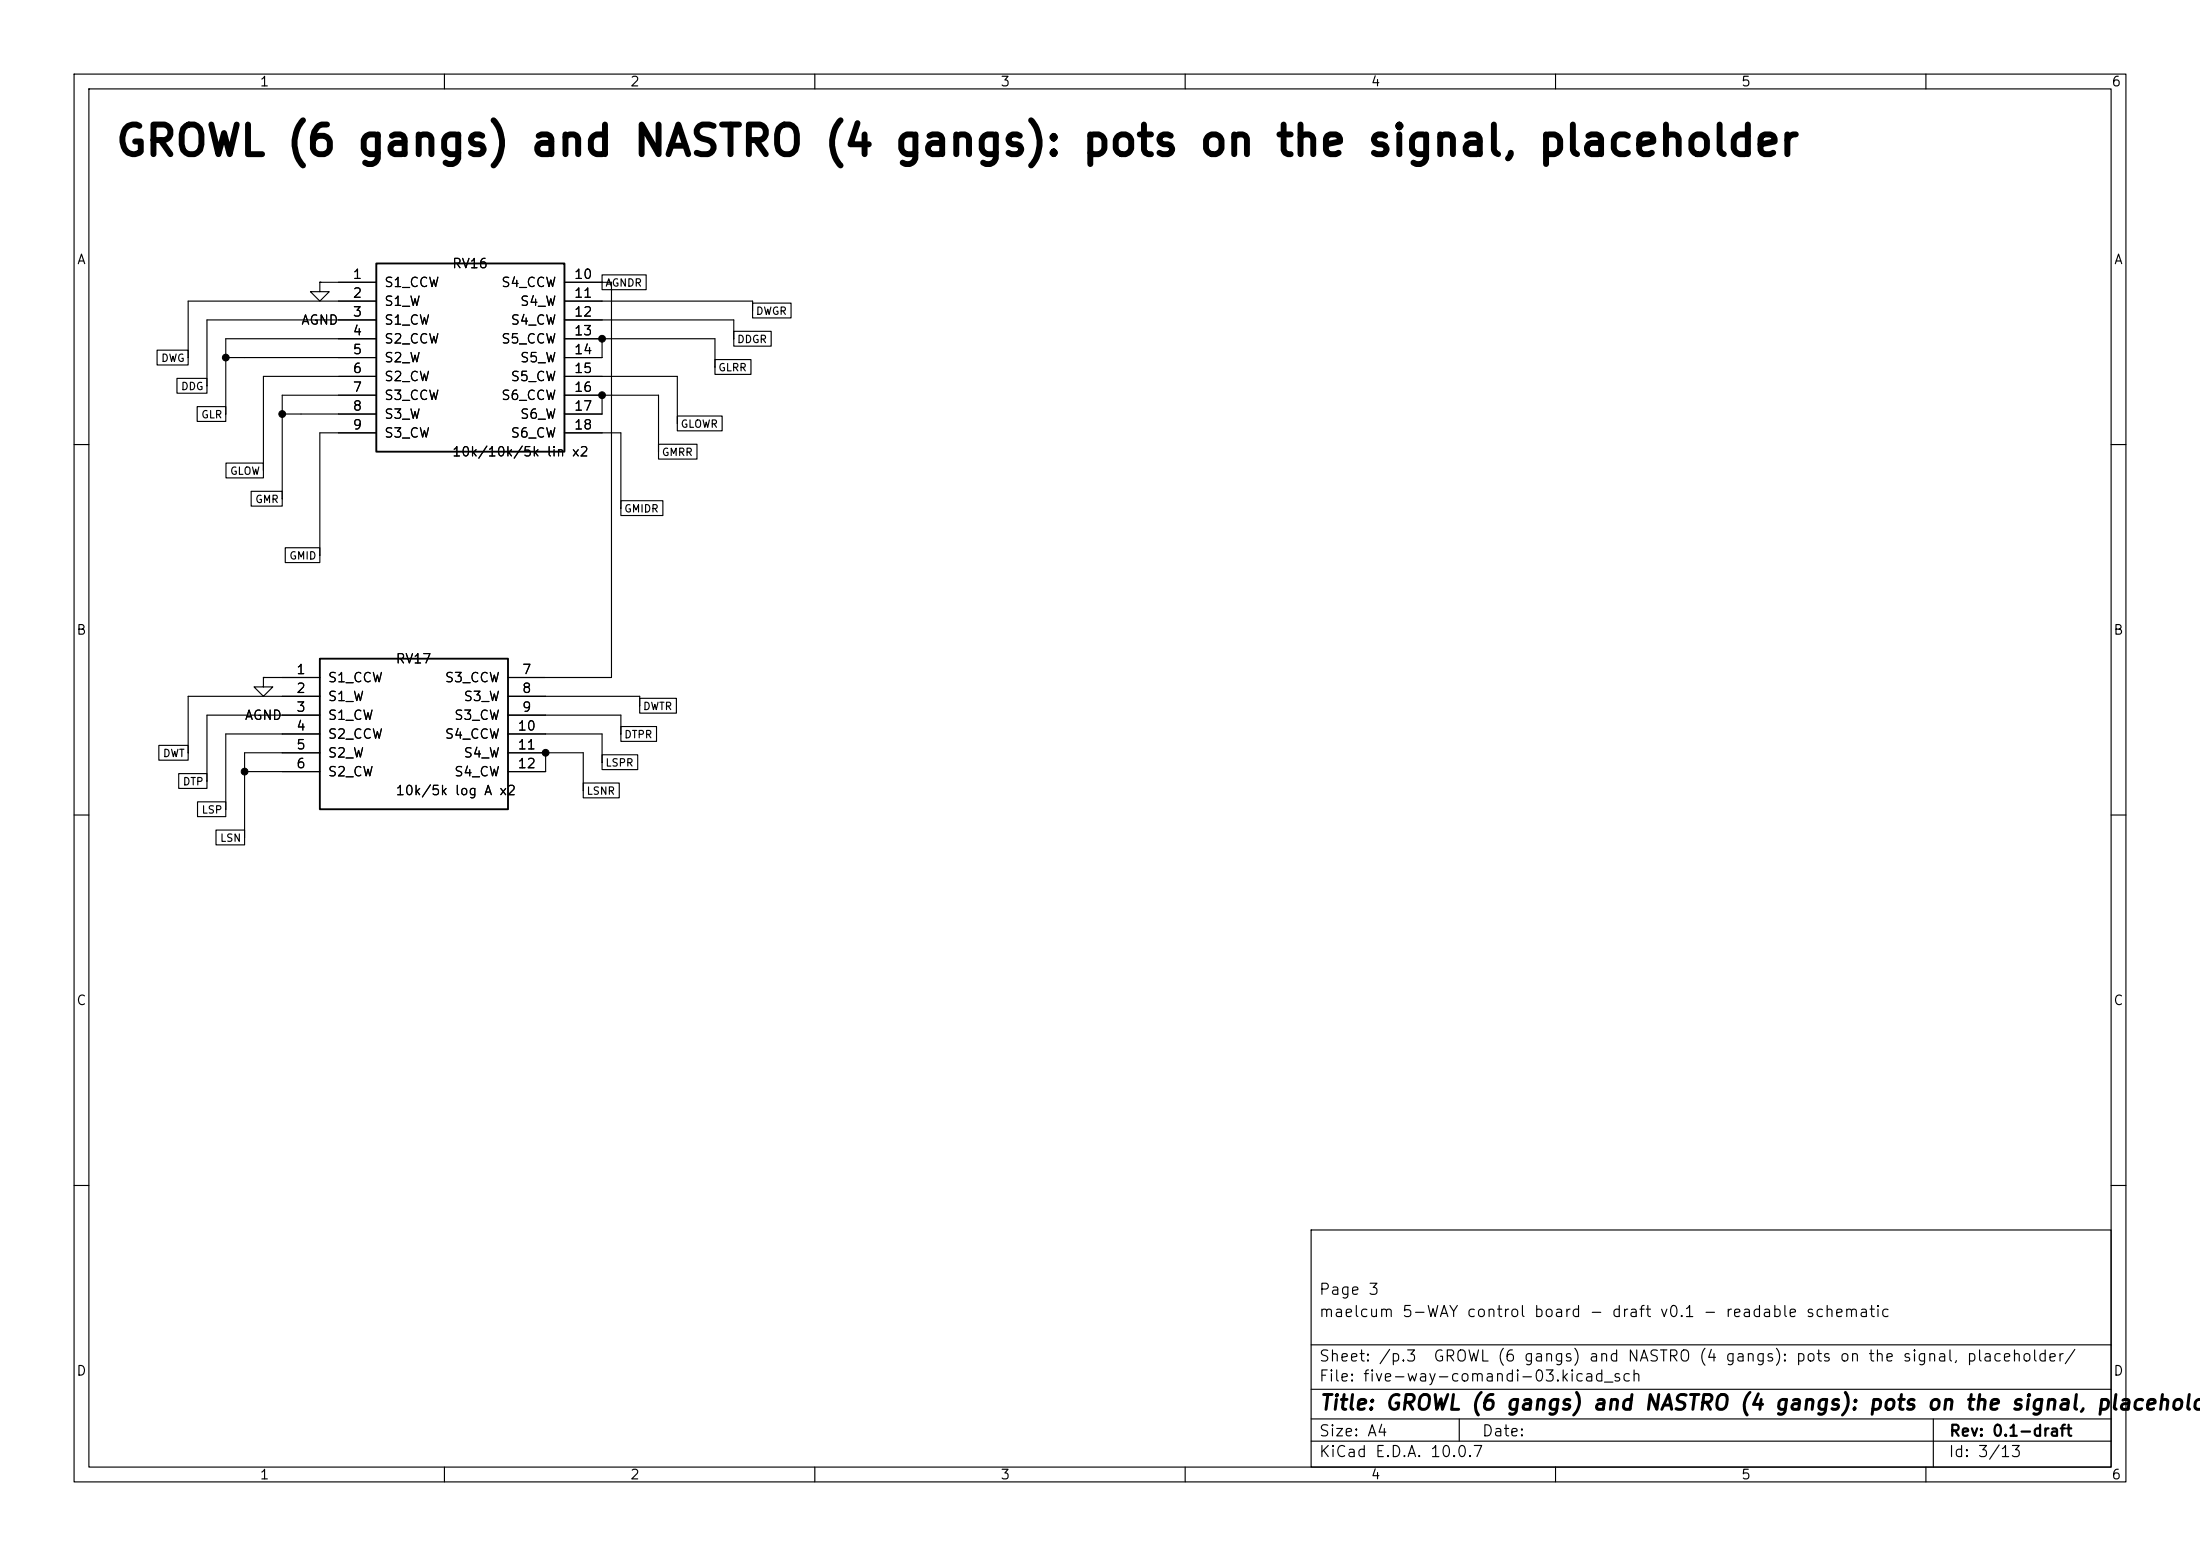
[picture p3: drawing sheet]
(kicad_sch
 (version 20260101)
 (generator "eeschema")
 (generator_version "10.0")
 (paper "A4")
 (title_block
  (title "GROWL (6 gangs) and NASTRO (4 gangs): pots on the signal, placeholder")
  (rev "0.1-draft")
  (comment 1 "maelcum 5-WAY control board - draft v0.1 - readable schematic")
  (comment 2 "Page 3"))
 (lib_symbols
  (symbol
   "maelcum:POT_6SEZ"
   (pin_names
    (offset 1.016)) (exclude_from_sim no) (in_bom yes) (on_board yes)
   (property
    "Reference"
    "RV" (at 0 15.24 0) (effects (font (size 1.27 1.27))))
   (property
    "Value"
    "POT_6SEZ" (at 0 -15.24 0) (effects (font (size 1.27 1.27))))
   (property
    "Footprint"
    "Connector_PinHeader_2.54mm:PinHeader_2x09_P2.54mm_Vertical" (at 0 0 0) (effects (font (size 1.27 1.27)) (hide yes)))
   (property
    "Datasheet"
    "" (at 0 0 0) (effects (font (size 1.27 1.27)) (hide yes)))
   (property
    "Description"
    "Pot a 6 sezioni sullo stesso albero; SEGNAPOSTO: pezzo da scegliere, collegato coi fili" (at 0 0 0) (effects (font (size 1.27 1.27)) (hide yes)))
   (symbol
    "POT_6SEZ_0_1"
    (rectangle (start -12.7 12.7) (end 12.7 -12.7) (stroke (width 0.254) (type default)) (fill (type background))))
   (symbol
    "POT_6SEZ_1_1"
    (pin
    passive
    line (at -17.78 10.16 0) (length 5.08) (name
    "S1_CCW" (effects (font (size 1.27 1.27)))) (number
    "1" (effects (font (size 1.27 1.27)))))
    (pin
    passive
    line (at -17.78 7.62 0) (length 5.08) (name
    "S1_W" (effects (font (size 1.27 1.27)))) (number
    "2" (effects (font (size 1.27 1.27)))))
    (pin
    passive
    line (at -17.78 5.08 0) (length 5.08) (name
    "S1_CW" (effects (font (size 1.27 1.27)))) (number
    "3" (effects (font (size 1.27 1.27)))))
    (pin
    passive
    line (at -17.78 2.54 0) (length 5.08) (name
    "S2_CCW" (effects (font (size 1.27 1.27)))) (number
    "4" (effects (font (size 1.27 1.27)))))
    (pin
    passive
    line (at -17.78 0 0) (length 5.08) (name
    "S2_W" (effects (font (size 1.27 1.27)))) (number
    "5" (effects (font (size 1.27 1.27)))))
    (pin
    passive
    line (at -17.78 -2.54 0) (length 5.08) (name
    "S2_CW" (effects (font (size 1.27 1.27)))) (number
    "6" (effects (font (size 1.27 1.27)))))
    (pin
    passive
    line (at -17.78 -5.08 0) (length 5.08) (name
    "S3_CCW" (effects (font (size 1.27 1.27)))) (number
    "7" (effects (font (size 1.27 1.27)))))
    (pin
    passive
    line (at -17.78 -7.62 0) (length 5.08) (name
    "S3_W" (effects (font (size 1.27 1.27)))) (number
    "8" (effects (font (size 1.27 1.27)))))
    (pin
    passive
    line (at -17.78 -10.16 0) (length 5.08) (name
    "S3_CW" (effects (font (size 1.27 1.27)))) (number
    "9" (effects (font (size 1.27 1.27)))))
    (pin
    passive
    line (at 17.78 10.16 180) (length 5.08) (name
    "S4_CCW" (effects (font (size 1.27 1.27)))) (number
    "10" (effects (font (size 1.27 1.27)))))
    (pin
    passive
    line (at 17.78 7.62 180) (length 5.08) (name
    "S4_W" (effects (font (size 1.27 1.27)))) (number
    "11" (effects (font (size 1.27 1.27)))))
    (pin
    passive
    line (at 17.78 5.08 180) (length 5.08) (name
    "S4_CW" (effects (font (size 1.27 1.27)))) (number
    "12" (effects (font (size 1.27 1.27)))))
    (pin
    passive
    line (at 17.78 2.54 180) (length 5.08) (name
    "S5_CCW" (effects (font (size 1.27 1.27)))) (number
    "13" (effects (font (size 1.27 1.27)))))
    (pin
    passive
    line (at 17.78 0 180) (length 5.08) (name
    "S5_W" (effects (font (size 1.27 1.27)))) (number
    "14" (effects (font (size 1.27 1.27)))))
    (pin
    passive
    line (at 17.78 -2.54 180) (length 5.08) (name
    "S5_CW" (effects (font (size 1.27 1.27)))) (number
    "15" (effects (font (size 1.27 1.27)))))
    (pin
    passive
    line (at 17.78 -5.08 180) (length 5.08) (name
    "S6_CCW" (effects (font (size 1.27 1.27)))) (number
    "16" (effects (font (size 1.27 1.27)))))
    (pin
    passive
    line (at 17.78 -7.62 180) (length 5.08) (name
    "S6_W" (effects (font (size 1.27 1.27)))) (number
    "17" (effects (font (size 1.27 1.27)))))
    (pin
    passive
    line (at 17.78 -10.16 180) (length 5.08) (name
    "S6_CW" (effects (font (size 1.27 1.27)))) (number
    "18" (effects (font (size 1.27 1.27)))))))
  (symbol
   "power:GND"
   (power global)
   (pin_numbers (hide yes))
   (pin_names
    (offset 0) (hide yes)) (exclude_from_sim no) (in_bom yes) (on_board yes)
   (in_pos_files yes)
   (duplicate_pin_numbers_are_jumpers no)
   (property
    "Reference"
    "#PWR" (at 0 -6.35 0) (show_name no) (do_not_autoplace no) (hide yes) (effects (font (size 1.27 1.27))))
   (property
    "Value"
    "GND" (at 0 -3.81 0) (show_name no) (do_not_autoplace no) (effects (font (size 1.27 1.27))))
   (property
    "Footprint"
    "" (at 0 0 0) (show_name no) (do_not_autoplace no) (hide yes) (effects (font (size 1.27 1.27))))
   (property
    "Datasheet"
    "" (at 0 0 0) (show_name no) (do_not_autoplace no) (hide yes) (effects (font (size 1.27 1.27))))
   (property
    "Description"
    "Power symbol creates a global label with name \"GND\" , ground" (at 0 0 0) (show_name no) (do_not_autoplace no) (hide yes) (effects (font (size 1.27 1.27))))
   (property
    "ki_keywords"
    "global power" (at 0 0 0) (show_name no) (do_not_autoplace no) (hide yes) (effects (font (size 1.27 1.27))))
   (symbol
    "GND_0_1"
    (polyline (pts (xy 0 0) (xy 0 -1.27) (xy 1.27 -1.27) (xy 0 -2.54) (xy -1.27 -1.27) (xy 0 -1.27)) (stroke (width 0) (type default)) (fill (type none))))
   (symbol
    "GND_1_1"
    (pin
    power_in
    line (at 0 0 270) (length 0) (name
    "" (effects (font (size 1.27 1.27)))) (number
    "1" (effects (font (size 1.27 1.27))))))
   (embedded_fonts no))
  (symbol
   "maelcum:POT_4SEZ"
   (pin_names
    (offset 1.016)) (exclude_from_sim no) (in_bom yes) (on_board yes)
   (property
    "Reference"
    "RV" (at 0 11.43 0) (effects (font (size 1.27 1.27))))
   (property
    "Value"
    "POT_4SEZ" (at 0 -11.43 0) (effects (font (size 1.27 1.27))))
   (property
    "Footprint"
    "Connector_PinHeader_2.54mm:PinHeader_2x06_P2.54mm_Vertical" (at 0 0 0) (effects (font (size 1.27 1.27)) (hide yes)))
   (property
    "Datasheet"
    "" (at 0 0 0) (effects (font (size 1.27 1.27)) (hide yes)))
   (property
    "Description"
    "Pot a 4 sezioni sullo stesso albero; SEGNAPOSTO: pezzo da scegliere, collegato coi fili" (at 0 0 0) (effects (font (size 1.27 1.27)) (hide yes)))
   (symbol
    "POT_4SEZ_0_1"
    (rectangle (start -12.7 10.16) (end 12.7 -10.16) (stroke (width 0.254) (type default)) (fill (type background))))
   (symbol
    "POT_4SEZ_1_1"
    (pin
    passive
    line (at -17.78 7.62 0) (length 5.08) (name
    "S1_CCW" (effects (font (size 1.27 1.27)))) (number
    "1" (effects (font (size 1.27 1.27)))))
    (pin
    passive
    line (at -17.78 5.08 0) (length 5.08) (name
    "S1_W" (effects (font (size 1.27 1.27)))) (number
    "2" (effects (font (size 1.27 1.27)))))
    (pin
    passive
    line (at -17.78 2.54 0) (length 5.08) (name
    "S1_CW" (effects (font (size 1.27 1.27)))) (number
    "3" (effects (font (size 1.27 1.27)))))
    (pin
    passive
    line (at -17.78 0 0) (length 5.08) (name
    "S2_CCW" (effects (font (size 1.27 1.27)))) (number
    "4" (effects (font (size 1.27 1.27)))))
    (pin
    passive
    line (at -17.78 -2.54 0) (length 5.08) (name
    "S2_W" (effects (font (size 1.27 1.27)))) (number
    "5" (effects (font (size 1.27 1.27)))))
    (pin
    passive
    line (at -17.78 -5.08 0) (length 5.08) (name
    "S2_CW" (effects (font (size 1.27 1.27)))) (number
    "6" (effects (font (size 1.27 1.27)))))
    (pin
    passive
    line (at 17.78 7.62 180) (length 5.08) (name
    "S3_CCW" (effects (font (size 1.27 1.27)))) (number
    "7" (effects (font (size 1.27 1.27)))))
    (pin
    passive
    line (at 17.78 5.08 180) (length 5.08) (name
    "S3_W" (effects (font (size 1.27 1.27)))) (number
    "8" (effects (font (size 1.27 1.27)))))
    (pin
    passive
    line (at 17.78 2.54 180) (length 5.08) (name
    "S3_CW" (effects (font (size 1.27 1.27)))) (number
    "9" (effects (font (size 1.27 1.27)))))
    (pin
    passive
    line (at 17.78 0 180) (length 5.08) (name
    "S4_CCW" (effects (font (size 1.27 1.27)))) (number
    "10" (effects (font (size 1.27 1.27)))))
    (pin
    passive
    line (at 17.78 -2.54 180) (length 5.08) (name
    "S4_W" (effects (font (size 1.27 1.27)))) (number
    "11" (effects (font (size 1.27 1.27)))))
    (pin
    passive
    line (at 17.78 -5.08 180) (length 5.08) (name
    "S4_CW" (effects (font (size 1.27 1.27)))) (number
    "12" (effects (font (size 1.27 1.27))))))))
 (text
  "GROWL (6 gangs) and NASTRO (4 gangs): pots on the signal, placeholder"
  (exclude_from_sim no)
  (at 15.24 21.59 0)
  (effects (font (size 4 4)
    (bold yes)) (justify left bottom)))
 (symbol
  (lib_id "maelcum:POT_6SEZ")
  (at 63.5 48.26 0)
  (unit 1)
  (body_style 1)
  (exclude_from_sim no)
  (in_bom yes)
  (on_board yes)
  (dnp no)
  (property
   "Reference"
   "RV16" (at 60.96 35.56 0) (effects (font (size 1.27 1.27)) (justify left)))
  (property
   "Value"
   "10k/10k/5k lin x2" (at 60.96 60.96 0) (effects (font (size 1.27 1.27)) (justify left)))
  (property
   "Footprint"
   "Connector_PinHeader_2.54mm:PinHeader_2x09_P2.54mm_Vertical" (at 63.5 48.26 0) (effects (font (size 1.27 1.27)) (justify left) (hide yes)))
  (property
   "Datasheet"
   "" (at 63.5 48.26 0) (effects (font (size 1.27 1.27)) (justify left) (hide yes)))
  (property
   "Nota"
   "GROWL (§5bis, dec. 165): sezioni 1-3 = L (miscela, spinta bassi 10k, spinta medi 5k), 4-6 = R; orario = tutto GROWL (spinte a 0 ohm); manopola GROWL, classe 14 mm, cappuccio 24.0 mm; NOTA: impronta segnaposto (header)" (at 63.5 48.26 0) (effects (font (size 1.27 1.27)) (justify left) (hide yes)))
  (pin
   "1")
  (pin
   "2")
  (pin
   "3")
  (pin
   "4")
  (pin
   "5")
  (pin
   "6")
  (pin
   "7")
  (pin
   "8")
  (pin
   "9")
  (pin
   "10")
  (pin
   "11")
  (pin
   "12")
  (pin
   "13")
  (pin
   "14")
  (pin
   "15")
  (pin
   "16")
  (pin
   "17")
  (pin
   "18")
  (instances (project
    "five-way-comandi" (path
    "/9694062d-94c1-5962-9742-90a1fd157bb7/3bc1eb9f-67c4-5013-9ae5-2a90dbcda4b7" (reference "RV16") (unit 1)))))
 (wire
  (pts (xy 45.72 38.1) (xy 43.18 38.1))
  (stroke (width 0) (type default)))
 (symbol
  (lib_id "power:GND")
  (at 43.18 38.1 0)
  (unit 1)
  (body_style 1)
  (exclude_from_sim no)
  (in_bom yes)
  (on_board yes)
  (dnp no)
  (property
   "Reference"
   "#PWR001" (at 43.18 38.1 0) (effects (font (size 1.27 1.27)) (justify left) (hide yes)))
  (property
   "Value"
   "AGND" (at 43.18 43.18 0) (effects (font (size 1.27 1.27))))
  (property
   "Footprint"
   "" (at 43.18 38.1 0) (effects (font (size 1.27 1.27)) (justify left) (hide yes)))
  (property
   "Datasheet"
   "" (at 43.18 38.1 0) (effects (font (size 1.27 1.27)) (justify left) (hide yes)))
  (pin
   "1")
  (instances (project
    "five-way-comandi" (path
    "/9694062d-94c1-5962-9742-90a1fd157bb7/3bc1eb9f-67c4-5013-9ae5-2a90dbcda4b7" (reference "#PWR001") (unit 1)))))
 (wire
  (pts (xy 45.72 40.64) (xy 25.4 40.64))
  (stroke (width 0) (type default)))
 (wire
  (pts (xy 25.4 40.64) (xy 25.4 48.26))
  (stroke (width 0) (type default)))
 (wire
  (pts (xy 45.72 43.18) (xy 27.94 43.18))
  (stroke (width 0) (type default)))
 (wire
  (pts (xy 27.94 43.18) (xy 27.94 52.07))
  (stroke (width 0) (type default)))
 (wire
  (pts (xy 45.72 45.72) (xy 30.48 45.72))
  (stroke (width 0) (type default)))
 (wire
  (pts (xy 30.48 45.72) (xy 30.48 55.88))
  (stroke (width 0) (type default)))
 (wire
  (pts (xy 45.72 48.26) (xy 33.02 48.26))
  (stroke (width 0) (type default)))
 (wire
  (pts (xy 45.72 50.8) (xy 35.56 50.8))
  (stroke (width 0) (type default)))
 (wire
  (pts (xy 35.56 50.8) (xy 35.56 63.5))
  (stroke (width 0) (type default)))
 (wire
  (pts (xy 45.72 53.34) (xy 38.1 53.34))
  (stroke (width 0) (type default)))
 (wire
  (pts (xy 38.1 53.34) (xy 38.1 67.31))
  (stroke (width 0) (type default)))
 (wire
  (pts (xy 45.72 55.88) (xy 40.64 55.88))
  (stroke (width 0) (type default)))
 (wire
  (pts (xy 45.72 58.42) (xy 43.18 58.42))
  (stroke (width 0) (type default)))
 (wire
  (pts (xy 43.18 58.42) (xy 43.18 74.93))
  (stroke (width 0) (type default)))
 (wire
  (pts (xy 81.28 40.64) (xy 101.6 40.64))
  (stroke (width 0) (type default)))
 (wire
  (pts (xy 101.6 40.64) (xy 101.6 41.91))
  (stroke (width 0) (type default)))
 (wire
  (pts (xy 81.28 43.18) (xy 99.06 43.18))
  (stroke (width 0) (type default)))
 (wire
  (pts (xy 99.06 43.18) (xy 99.06 45.72))
  (stroke (width 0) (type default)))
 (wire
  (pts (xy 81.28 45.72) (xy 96.52 45.72))
  (stroke (width 0) (type default)))
 (wire
  (pts (xy 96.52 45.72) (xy 96.52 49.53))
  (stroke (width 0) (type default)))
 (wire
  (pts (xy 81.28 50.8) (xy 91.44 50.8))
  (stroke (width 0) (type default)))
 (wire
  (pts (xy 91.44 50.8) (xy 91.44 57.15))
  (stroke (width 0) (type default)))
 (wire
  (pts (xy 81.28 53.34) (xy 88.9 53.34))
  (stroke (width 0) (type default)))
 (wire
  (pts (xy 88.9 53.34) (xy 88.9 60.96))
  (stroke (width 0) (type default)))
 (wire
  (pts (xy 81.28 58.42) (xy 83.82 58.42))
  (stroke (width 0) (type default)))
 (wire
  (pts (xy 83.82 58.42) (xy 83.82 68.58))
  (stroke (width 0) (type default)))
 (symbol
  (lib_id "maelcum:POT_4SEZ")
  (at 55.88 99.06 0)
  (unit 1)
  (body_style 1)
  (exclude_from_sim no)
  (in_bom yes)
  (on_board yes)
  (dnp no)
  (property
   "Reference"
   "RV17" (at 53.34 88.9 0) (effects (font (size 1.27 1.27)) (justify left)))
  (property
   "Value"
   "10k/5k log A x2" (at 53.34 106.68 0) (effects (font (size 1.27 1.27)) (justify left)))
  (property
   "Footprint"
   "Connector_PinHeader_2.54mm:PinHeader_2x06_P2.54mm_Vertical" (at 55.88 99.06 0) (effects (font (size 1.27 1.27)) (justify left) (hide yes)))
  (property
   "Datasheet"
   "" (at 55.88 99.06 0) (effects (font (size 1.27 1.27)) (justify left) (hide yes)))
  (property
   "Nota"
   "NASTRO (§5bis, dec. 166): sezioni 1-2 = L (miscela, spinta 5k), 3-4 = R; orario = tutto NASTRO (spinta 5k, +12 dB); manopola NASTRO, classe 14 mm, cappuccio 24.0 mm; NOTA: impronta segnaposto (header)" (at 55.88 99.06 0) (effects (font (size 1.27 1.27)) (justify left) (hide yes)))
  (pin
   "1")
  (pin
   "2")
  (pin
   "3")
  (pin
   "4")
  (pin
   "5")
  (pin
   "6")
  (pin
   "7")
  (pin
   "8")
  (pin
   "9")
  (pin
   "10")
  (pin
   "11")
  (pin
   "12")
  (instances (project
    "five-way-comandi" (path
    "/9694062d-94c1-5962-9742-90a1fd157bb7/3bc1eb9f-67c4-5013-9ae5-2a90dbcda4b7" (reference "RV17") (unit 1)))))
 (wire
  (pts (xy 38.1 91.44) (xy 35.56 91.44))
  (stroke (width 0) (type default)))
 (symbol
  (lib_id "power:GND")
  (at 35.56 91.44 0)
  (unit 1)
  (body_style 1)
  (exclude_from_sim no)
  (in_bom yes)
  (on_board yes)
  (dnp no)
  (property
   "Reference"
   "#PWR002" (at 35.56 91.44 0) (effects (font (size 1.27 1.27)) (justify left) (hide yes)))
  (property
   "Value"
   "AGND" (at 35.56 96.52 0) (effects (font (size 1.27 1.27))))
  (property
   "Footprint"
   "" (at 35.56 91.44 0) (effects (font (size 1.27 1.27)) (justify left) (hide yes)))
  (property
   "Datasheet"
   "" (at 35.56 91.44 0) (effects (font (size 1.27 1.27)) (justify left) (hide yes)))
  (pin
   "1")
  (instances (project
    "five-way-comandi" (path
    "/9694062d-94c1-5962-9742-90a1fd157bb7/3bc1eb9f-67c4-5013-9ae5-2a90dbcda4b7" (reference "#PWR002") (unit 1)))))
 (wire
  (pts (xy 38.1 93.98) (xy 25.4 93.98))
  (stroke (width 0) (type default)))
 (wire
  (pts (xy 25.4 93.98) (xy 25.4 101.6))
  (stroke (width 0) (type default)))
 (wire
  (pts (xy 38.1 96.52) (xy 27.94 96.52))
  (stroke (width 0) (type default)))
 (wire
  (pts (xy 27.94 96.52) (xy 27.94 105.41))
  (stroke (width 0) (type default)))
 (wire
  (pts (xy 38.1 99.06) (xy 30.48 99.06))
  (stroke (width 0) (type default)))
 (wire
  (pts (xy 30.48 99.06) (xy 30.48 109.22))
  (stroke (width 0) (type default)))
 (wire
  (pts (xy 38.1 101.6) (xy 33.02 101.6))
  (stroke (width 0) (type default)))
 (wire
  (pts (xy 33.02 101.6) (xy 33.02 113.03))
  (stroke (width 0) (type default)))
 (wire
  (pts (xy 38.1 104.14) (xy 35.56 104.14))
  (stroke (width 0) (type default)))
 (wire
  (pts (xy 73.66 93.98) (xy 86.36 93.98))
  (stroke (width 0) (type default)))
 (wire
  (pts (xy 86.36 93.98) (xy 86.36 95.25))
  (stroke (width 0) (type default)))
 (wire
  (pts (xy 73.66 96.52) (xy 83.82 96.52))
  (stroke (width 0) (type default)))
 (wire
  (pts (xy 83.82 96.52) (xy 83.82 99.06))
  (stroke (width 0) (type default)))
 (wire
  (pts (xy 73.66 99.06) (xy 81.28 99.06))
  (stroke (width 0) (type default)))
 (wire
  (pts (xy 81.28 99.06) (xy 81.28 102.87))
  (stroke (width 0) (type default)))
 (wire
  (pts (xy 73.66 101.6) (xy 78.74 101.6))
  (stroke (width 0) (type default)))
 (wire
  (pts (xy 78.74 101.6) (xy 78.74 106.68))
  (stroke (width 0) (type default)))
 (wire
  (pts (xy 73.66 101.6) (xy 73.66 104.14))
  (stroke (width 0) (type default)))
 (wire
  (pts (xy 81.28 53.34) (xy 81.28 55.88))
  (stroke (width 0) (type default)))
 (wire
  (pts (xy 33.02 104.14) (xy 35.56 104.14))
  (stroke (width 0) (type default)))
 (wire
  (pts (xy 81.28 45.72) (xy 81.28 48.26))
  (stroke (width 0) (type default)))
 (wire
  (pts (xy 38.1 55.88) (xy 40.64 55.88))
  (stroke (width 0) (type default)))
 (wire
  (pts (xy 30.48 48.26) (xy 33.02 48.26))
  (stroke (width 0) (type default)))
 (wire
  (pts (xy 73.66 91.44) (xy 82.55 91.44))
  (stroke (width 0) (type default)))
 (wire
  (pts (xy 82.55 91.44) (xy 82.55 38.1))
  (stroke (width 0) (type default)))
 (wire
  (pts (xy 82.55 38.1) (xy 81.28 38.1))
  (stroke (width 0) (type default)))
 (junction
  (at 73.66 101.6)
  (diameter 0)
  (color 0 0 0 0))
 (junction
  (at 38.1 55.88)
  (diameter 0)
  (color 0 0 0 0))
 (junction
  (at 81.28 45.72)
  (diameter 0)
  (color 0 0 0 0))
 (junction
  (at 81.28 53.34)
  (diameter 0)
  (color 0 0 0 0))
 (junction
  (at 33.02 104.14)
  (diameter 0)
  (color 0 0 0 0))
 (junction
  (at 30.48 48.26)
  (diameter 0)
  (color 0 0 0 0))
 (global_label
  "DWG"
  (shape passive)
  (at 25.4 48.26 180)
  (fields_autoplaced yes)
  (effects (font (size 1 1)) (justify right)))
 (global_label
  "DDG"
  (shape passive)
  (at 27.94 52.07 180)
  (fields_autoplaced yes)
  (effects (font (size 1 1)) (justify right)))
 (global_label
  "GLR"
  (shape passive)
  (at 30.48 55.88 180)
  (fields_autoplaced yes)
  (effects (font (size 1 1)) (justify right)))
 (global_label
  "GLOW"
  (shape passive)
  (at 35.56 63.5 180)
  (fields_autoplaced yes)
  (effects (font (size 1 1)) (justify right)))
 (global_label
  "GMR"
  (shape passive)
  (at 38.1 67.31 180)
  (fields_autoplaced yes)
  (effects (font (size 1 1)) (justify right)))
 (global_label
  "GMID"
  (shape passive)
  (at 43.18 74.93 180)
  (fields_autoplaced yes)
  (effects (font (size 1 1)) (justify right)))
 (global_label
  "AGNDR"
  (shape passive)
  (at 81.28 38.1 0)
  (fields_autoplaced yes)
  (effects (font (size 1 1)) (justify left)))
 (global_label
  "DWGR"
  (shape passive)
  (at 101.6 41.91 0)
  (fields_autoplaced yes)
  (effects (font (size 1 1)) (justify left)))
 (global_label
  "DDGR"
  (shape passive)
  (at 99.06 45.72 0)
  (fields_autoplaced yes)
  (effects (font (size 1 1)) (justify left)))
 (global_label
  "GLRR"
  (shape passive)
  (at 96.52 49.53 0)
  (fields_autoplaced yes)
  (effects (font (size 1 1)) (justify left)))
 (global_label
  "GLOWR"
  (shape passive)
  (at 91.44 57.15 0)
  (fields_autoplaced yes)
  (effects (font (size 1 1)) (justify left)))
 (global_label
  "GMRR"
  (shape passive)
  (at 88.9 60.96 0)
  (fields_autoplaced yes)
  (effects (font (size 1 1)) (justify left)))
 (global_label
  "GMIDR"
  (shape passive)
  (at 83.82 68.58 0)
  (fields_autoplaced yes)
  (effects (font (size 1 1)) (justify left)))
 (global_label
  "DWT"
  (shape passive)
  (at 25.4 101.6 180)
  (fields_autoplaced yes)
  (effects (font (size 1 1)) (justify right)))
 (global_label
  "DTP"
  (shape passive)
  (at 27.94 105.41 180)
  (fields_autoplaced yes)
  (effects (font (size 1 1)) (justify right)))
 (global_label
  "LSP"
  (shape passive)
  (at 30.48 109.22 180)
  (fields_autoplaced yes)
  (effects (font (size 1 1)) (justify right)))
 (global_label
  "LSN"
  (shape passive)
  (at 33.02 113.03 180)
  (fields_autoplaced yes)
  (effects (font (size 1 1)) (justify right)))
 (global_label
  "DWTR"
  (shape passive)
  (at 86.36 95.25 0)
  (fields_autoplaced yes)
  (effects (font (size 1 1)) (justify left)))
 (global_label
  "DTPR"
  (shape passive)
  (at 83.82 99.06 0)
  (fields_autoplaced yes)
  (effects (font (size 1 1)) (justify left)))
 (global_label
  "LSPR"
  (shape passive)
  (at 81.28 102.87 0)
  (fields_autoplaced yes)
  (effects (font (size 1 1)) (justify left)))
 (global_label
  "LSNR"
  (shape passive)
  (at 78.74 106.68 0)
  (fields_autoplaced yes)
  (effects (font (size 1 1)) (justify left))))
